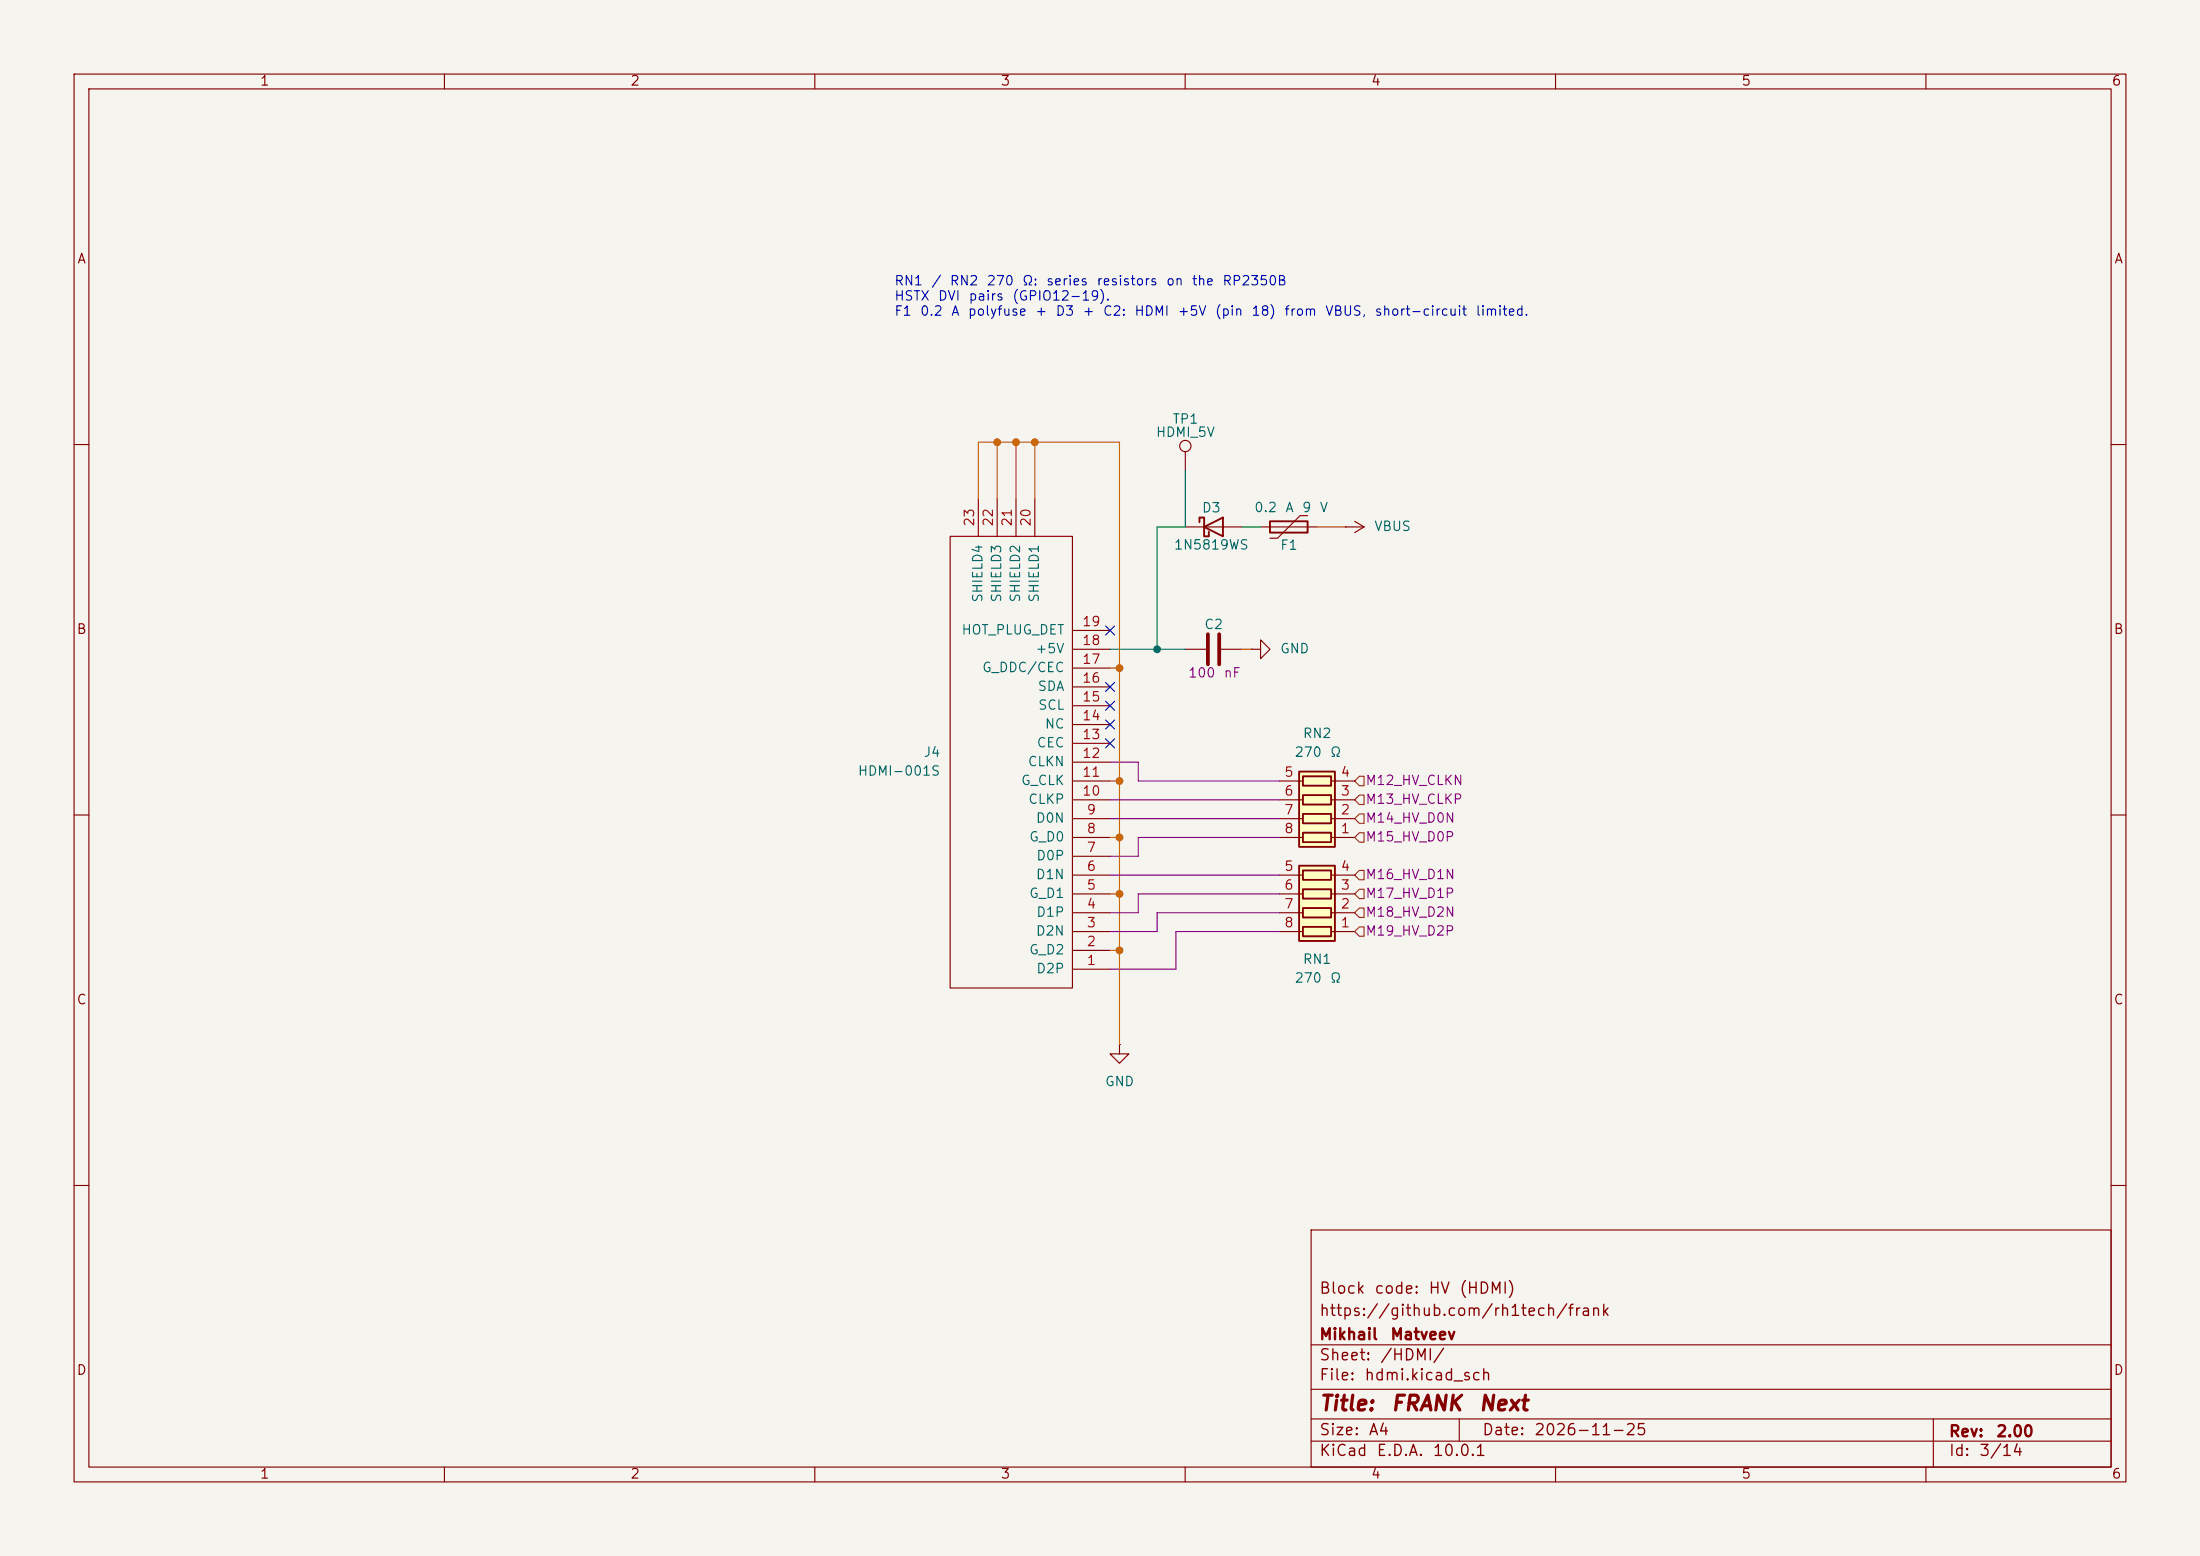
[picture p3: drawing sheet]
(kicad_sch
 (version 20260306)
 (generator "eeschema")
 (generator_version "10.0")
 (paper "A4")
 (title_block
  (title "${NAME}")
  (date "${DATE}")
  (rev "${VERSION}")
  (company "Mikhail Matveev")
  (comment 1 "https://github.com/rh1tech/frank")
  (comment 2 "Block code: HV (HDMI)"))
 (lib_symbols
  (symbol "FRANK:C"
   (pin_numbers (hide yes))
   (pin_names
    (offset 0.254)) (exclude_from_sim no) (in_bom yes) (on_board yes)
   (in_pos_files yes)
   (duplicate_pin_numbers_are_jumpers no)
   (property "Reference" "C" (at 0.635 2.54 0) (show_name no) (do_not_autoplace no) (effects (font (size 1.27 1.27)) (justify left)))
   (property "Value" "C" (at 0.635 -2.54 0) (show_name no) (do_not_autoplace no) (effects (font (size 1.27 1.27)) (justify left)))
   (property "Footprint" "" (at 0.9652 -3.81 0) (show_name no) (do_not_autoplace no) (hide yes) (effects (font (size 1.27 1.27))))
   (property "Datasheet" "" (at 0 0 0) (show_name no) (do_not_autoplace no) (hide yes) (effects (font (size 1.27 1.27))))
   (property "Description" "Unpolarized capacitor" (at 0 0 0) (show_name no) (do_not_autoplace no) (hide yes) (effects (font (size 1.27 1.27))))
   (symbol "C_0_1"
    (polyline (pts (xy -2.032 0.762) (xy 2.032 0.762)) (stroke (width 0.508) (type default)) (fill (type none)))
    (polyline (pts (xy -2.032 -0.762) (xy 2.032 -0.762)) (stroke (width 0.508) (type default)) (fill (type none))))
   (symbol "C_1_1"
    (pin passive line (at 0 3.81 270) (length 2.794) (name "" (effects (font (size 1.27 1.27)))) (number "1" (effects (font (size 1.27 1.27)))))
    (pin passive line (at 0 -3.81 90) (length 2.794) (name "" (effects (font (size 1.27 1.27)))) (number "2" (effects (font (size 1.27 1.27))))))
   (embedded_fonts no))
  (symbol "FRANK:D_Schottky"
   (pin_numbers (hide yes))
   (pin_names
    (offset 1.016) (hide yes)) (exclude_from_sim no) (in_bom yes) (on_board yes)
   (in_pos_files yes)
   (duplicate_pin_numbers_are_jumpers no)
   (property "Reference" "D" (at 0 2.54 0) (show_name no) (do_not_autoplace no) (effects (font (size 1.27 1.27))))
   (property "Value" "D_Schottky" (at 0 -2.54 0) (show_name no) (do_not_autoplace no) (effects (font (size 1.27 1.27))))
   (property "Footprint" "" (at 0 0 0) (show_name no) (do_not_autoplace no) (hide yes) (effects (font (size 1.27 1.27))))
   (property "Datasheet" "" (at 0 0 0) (show_name no) (do_not_autoplace no) (hide yes) (effects (font (size 1.27 1.27))))
   (property "Description" "Schottky diode" (at 0 0 0) (show_name no) (do_not_autoplace no) (hide yes) (effects (font (size 1.27 1.27))))
   (symbol "D_Schottky_0_1"
    (polyline (pts (xy -1.905 0.635) (xy -1.905 1.27) (xy -1.27 1.27) (xy -1.27 -1.27) (xy -0.635 -1.27) (xy -0.635 -0.635)) (stroke (width 0.254) (type default)) (fill (type none)))
    (polyline (pts (xy 1.27 1.27) (xy 1.27 -1.27) (xy -1.27 0) (xy 1.27 1.27)) (stroke (width 0.254) (type default)) (fill (type none)))
    (polyline (pts (xy 1.27 0) (xy -1.27 0)) (stroke (width 0) (type default)) (fill (type none))))
   (symbol "D_Schottky_1_1"
    (pin passive line (at -3.81 0 0) (length 2.54) (name "K" (effects (font (size 1.27 1.27)))) (number "1" (effects (font (size 1.27 1.27)))))
    (pin passive line (at 3.81 0 180) (length 2.54) (name "A" (effects (font (size 1.27 1.27)))) (number "2" (effects (font (size 1.27 1.27))))))
   (embedded_fonts no))
  (symbol "FRANK:GND"
   (power global)
   (pin_numbers (hide yes))
   (pin_names
    (offset 0) (hide yes)) (exclude_from_sim no) (in_bom yes) (on_board yes)
   (in_pos_files yes)
   (duplicate_pin_numbers_are_jumpers no)
   (property "Reference" "#PWR" (at 0 -6.35 0) (show_name no) (do_not_autoplace no) (hide yes) (effects (font (size 1.27 1.27))))
   (property "Value" "GND" (at 0 -3.81 0) (show_name no) (do_not_autoplace no) (effects (font (size 1.27 1.27))))
   (property "Footprint" "" (at 0 0 0) (show_name no) (do_not_autoplace no) (hide yes) (effects (font (size 1.27 1.27))))
   (property "Datasheet" "" (at 0 0 0) (show_name no) (do_not_autoplace no) (hide yes) (effects (font (size 1.27 1.27))))
   (property "Description" "Power symbol creates a global label with name \"GND\" , ground" (at 0 0 0) (show_name no) (do_not_autoplace no) (hide yes) (effects (font (size 1.27 1.27))))
   (symbol "GND_0_1"
    (polyline (pts (xy 0 0) (xy 0 -1.27) (xy 1.27 -1.27) (xy 0 -2.54) (xy -1.27 -1.27) (xy 0 -1.27)) (stroke (width 0) (type default)) (fill (type none))))
   (symbol "GND_1_1"
    (pin power_in line (at 0 0 270) (length 0) (name "" (effects (font (size 1.27 1.27)))) (number "1" (effects (font (size 1.27 1.27))))))
   (embedded_fonts no))
  (symbol "FRANK:HDMI"
   (pin_names
    (offset 1.016)) (exclude_from_sim no) (in_bom yes) (on_board yes)
   (in_pos_files yes)
   (duplicate_pin_numbers_are_jumpers no)
   (property "Reference" "HDMI1" (at 12.7 -16.5101 0) (show_name no) (do_not_autoplace no) (effects (font (size 1.27 1.27)) (justify left)))
   (property "Value" "HDMI" (at 12.7 -13.9701 0) (show_name no) (do_not_autoplace no) (effects (font (size 1.27 1.27)) (justify left)))
   (property "Footprint" "FRANK:HDMI_Female" (at 0 0 0) (show_name no) (do_not_autoplace no) (hide yes) (effects (font (size 1.27 1.27))))
   (property "Datasheet" "" (at 0 0 0) (show_name no) (do_not_autoplace no) (hide yes) (effects (font (size 1.27 1.27))))
   (property "Description" "" (at 0 0 0) (show_name no) (do_not_autoplace no) (hide yes) (effects (font (size 1.27 1.27))))
   (symbol "HDMI_0_1"
    (rectangle (start -5.08 15.24) (end 11.43 -45.72) (stroke (width 0) (type solid)) (fill (type none))))
   (symbol "HDMI_1_1"
    (pin input line (at -10.16 12.7 0) (length 5.08) (name "D2P" (effects (font (size 1.27 1.27)))) (number "1" (effects (font (size 1.27 1.27)))))
    (pin input line (at -10.16 10.16 0) (length 5.08) (name "G_D2" (effects (font (size 1.27 1.27)))) (number "2" (effects (font (size 1.27 1.27)))))
    (pin input line (at -10.16 7.62 0) (length 5.08) (name "D2N" (effects (font (size 1.27 1.27)))) (number "3" (effects (font (size 1.27 1.27)))))
    (pin input line (at -10.16 5.08 0) (length 5.08) (name "D1P" (effects (font (size 1.27 1.27)))) (number "4" (effects (font (size 1.27 1.27)))))
    (pin input line (at -10.16 2.54 0) (length 5.08) (name "G_D1" (effects (font (size 1.27 1.27)))) (number "5" (effects (font (size 1.27 1.27)))))
    (pin input line (at -10.16 0 0) (length 5.08) (name "D1N" (effects (font (size 1.27 1.27)))) (number "6" (effects (font (size 1.27 1.27)))))
    (pin input line (at -10.16 -2.54 0) (length 5.08) (name "D0P" (effects (font (size 1.27 1.27)))) (number "7" (effects (font (size 1.27 1.27)))))
    (pin input line (at -10.16 -5.08 0) (length 5.08) (name "G_D0" (effects (font (size 1.27 1.27)))) (number "8" (effects (font (size 1.27 1.27)))))
    (pin input line (at -10.16 -7.62 0) (length 5.08) (name "D0N" (effects (font (size 1.27 1.27)))) (number "9" (effects (font (size 1.27 1.27)))))
    (pin input line (at -10.16 -10.16 0) (length 5.08) (name "CLKP" (effects (font (size 1.27 1.27)))) (number "10" (effects (font (size 1.27 1.27)))))
    (pin input line (at -10.16 -12.7 0) (length 5.08) (name "G_CLK" (effects (font (size 1.27 1.27)))) (number "11" (effects (font (size 1.27 1.27)))))
    (pin input line (at -10.16 -15.24 0) (length 5.08) (name "CLKN" (effects (font (size 1.27 1.27)))) (number "12" (effects (font (size 1.27 1.27)))))
    (pin input line (at -10.16 -17.78 0) (length 5.08) (name "CEC" (effects (font (size 1.27 1.27)))) (number "13" (effects (font (size 1.27 1.27)))))
    (pin input line (at -10.16 -20.32 0) (length 5.08) (name "NC" (effects (font (size 1.27 1.27)))) (number "14" (effects (font (size 1.27 1.27)))))
    (pin input line (at -10.16 -22.86 0) (length 5.08) (name "SCL" (effects (font (size 1.27 1.27)))) (number "15" (effects (font (size 1.27 1.27)))))
    (pin input line (at -10.16 -25.4 0) (length 5.08) (name "SDA" (effects (font (size 1.27 1.27)))) (number "16" (effects (font (size 1.27 1.27)))))
    (pin input line (at -10.16 -27.94 0) (length 5.08) (name "G_DDC/CEC" (effects (font (size 1.27 1.27)))) (number "17" (effects (font (size 1.27 1.27)))))
    (pin input line (at -10.16 -30.48 0) (length 5.08) (name "+5V" (effects (font (size 1.27 1.27)))) (number "18" (effects (font (size 1.27 1.27)))))
    (pin input line (at -10.16 -33.02 0) (length 5.08) (name "HOT_PLUG_DET" (effects (font (size 1.27 1.27)))) (number "19" (effects (font (size 1.27 1.27)))))
    (pin input line (at 0 -50.8 90) (length 5.08) (name "SHIELD1" (effects (font (size 1.27 1.27)))) (number "20" (effects (font (size 1.27 1.27)))))
    (pin input line (at 2.54 -50.8 90) (length 5.08) (name "SHIELD2" (effects (font (size 1.27 1.27)))) (number "21" (effects (font (size 1.27 1.27)))))
    (pin input line (at 5.08 -50.8 90) (length 5.08) (name "SHIELD3" (effects (font (size 1.27 1.27)))) (number "22" (effects (font (size 1.27 1.27)))))
    (pin input line (at 7.62 -50.8 90) (length 5.08) (name "SHIELD4" (effects (font (size 1.27 1.27)))) (number "23" (effects (font (size 1.27 1.27))))))
   (embedded_fonts no))
  (symbol "FRANK:Polyfuse"
   (pin_numbers (hide yes))
   (pin_names
    (offset 0)) (exclude_from_sim no) (in_bom yes) (on_board yes)
   (in_pos_files yes)
   (duplicate_pin_numbers_are_jumpers no)
   (property "Reference" "F" (at -2.54 0 90) (show_name no) (do_not_autoplace no) (effects (font (size 1.27 1.27))))
   (property "Value" "Polyfuse" (at 2.54 0 90) (show_name no) (do_not_autoplace no) (effects (font (size 1.27 1.27))))
   (property "Footprint" "FRANK:C_1206_3216Metric" (at 1.27 -5.08 0) (show_name no) (do_not_autoplace no) (hide yes) (effects (font (size 1.27 1.27)) (justify left)))
   (property "Datasheet" "" (at 0 0 0) (show_name no) (do_not_autoplace no) (hide yes) (effects (font (size 1.27 1.27))))
   (property "Description" "Resettable fuse, polymeric positive temperature coefficient" (at 0 0 0) (show_name no) (do_not_autoplace no) (hide yes) (effects (font (size 1.27 1.27))))
   (symbol "Polyfuse_0_1"
    (polyline (pts (xy -1.524 2.54) (xy -1.524 1.524) (xy 1.524 -1.524) (xy 1.524 -2.54)) (stroke (width 0) (type default)) (fill (type none)))
    (rectangle (start -0.762 2.54) (end 0.762 -2.54) (stroke (width 0.254) (type default)) (fill (type none)))
    (polyline (pts (xy 0 2.54) (xy 0 -2.54)) (stroke (width 0) (type default)) (fill (type none))))
   (symbol "Polyfuse_1_1"
    (pin passive line (at 0 3.81 270) (length 1.27) (name "" (effects (font (size 1.27 1.27)))) (number "1" (effects (font (size 1.27 1.27)))))
    (pin passive line (at 0 -3.81 90) (length 1.27) (name "" (effects (font (size 1.27 1.27)))) (number "2" (effects (font (size 1.27 1.27))))))
   (embedded_fonts no))
  (symbol "FRANK:R_Pack04"
   (pin_names
    (offset 0) (hide yes)) (exclude_from_sim no) (in_bom yes) (on_board yes)
   (in_pos_files yes)
   (duplicate_pin_numbers_are_jumpers no)
   (property "Reference" "RN" (at -7.62 0 90) (show_name no) (do_not_autoplace no) (effects (font (size 1.27 1.27))))
   (property "Value" "R_Pack04" (at 5.08 0 90) (show_name no) (do_not_autoplace no) (effects (font (size 1.27 1.27))))
   (property "Footprint" "" (at 6.985 0 90) (show_name no) (do_not_autoplace no) (hide yes) (effects (font (size 1.27 1.27))))
   (property "Datasheet" "" (at 0 0 0) (show_name no) (do_not_autoplace no) (hide yes) (effects (font (size 1.27 1.27))))
   (property "Description" "4 resistor network, parallel topology" (at 0 0 0) (show_name no) (do_not_autoplace no) (hide yes) (effects (font (size 1.27 1.27))))
   (symbol "R_Pack04_0_1"
    (rectangle (start -6.35 -2.413) (end 3.81 2.413) (stroke (width 0.254) (type default)) (fill (type background)))
    (rectangle (start -5.715 1.905) (end -4.445 -1.905) (stroke (width 0.254) (type default)) (fill (type none)))
    (polyline (pts (xy -5.08 1.905) (xy -5.08 2.54)) (stroke (width 0) (type default)) (fill (type none)))
    (polyline (pts (xy -5.08 -2.54) (xy -5.08 -1.905)) (stroke (width 0) (type default)) (fill (type none)))
    (rectangle (start -3.175 1.905) (end -1.905 -1.905) (stroke (width 0.254) (type default)) (fill (type none)))
    (polyline (pts (xy -2.54 1.905) (xy -2.54 2.54)) (stroke (width 0) (type default)) (fill (type none)))
    (polyline (pts (xy -2.54 -2.54) (xy -2.54 -1.905)) (stroke (width 0) (type default)) (fill (type none)))
    (rectangle (start -0.635 1.905) (end 0.635 -1.905) (stroke (width 0.254) (type default)) (fill (type none)))
    (polyline (pts (xy 0 1.905) (xy 0 2.54)) (stroke (width 0) (type default)) (fill (type none)))
    (polyline (pts (xy 0 -2.54) (xy 0 -1.905)) (stroke (width 0) (type default)) (fill (type none)))
    (rectangle (start 1.905 1.905) (end 3.175 -1.905) (stroke (width 0.254) (type default)) (fill (type none)))
    (polyline (pts (xy 2.54 1.905) (xy 2.54 2.54)) (stroke (width 0) (type default)) (fill (type none)))
    (polyline (pts (xy 2.54 -2.54) (xy 2.54 -1.905)) (stroke (width 0) (type default)) (fill (type none))))
   (symbol "R_Pack04_1_1"
    (pin passive line (at -5.08 -5.08 90) (length 2.54) (name "R1.1" (effects (font (size 1.27 1.27)))) (number "1" (effects (font (size 1.27 1.27)))))
    (pin passive line (at -2.54 -5.08 90) (length 2.54) (name "R2.1" (effects (font (size 1.27 1.27)))) (number "2" (effects (font (size 1.27 1.27)))))
    (pin passive line (at 0 -5.08 90) (length 2.54) (name "R3.1" (effects (font (size 1.27 1.27)))) (number "3" (effects (font (size 1.27 1.27)))))
    (pin passive line (at 2.54 -5.08 90) (length 2.54) (name "R4.1" (effects (font (size 1.27 1.27)))) (number "4" (effects (font (size 1.27 1.27)))))
    (pin passive line (at 2.54 5.08 270) (length 2.54) (name "R4.2" (effects (font (size 1.27 1.27)))) (number "5" (effects (font (size 1.27 1.27)))))
    (pin passive line (at 0 5.08 270) (length 2.54) (name "R3.2" (effects (font (size 1.27 1.27)))) (number "6" (effects (font (size 1.27 1.27)))))
    (pin passive line (at -2.54 5.08 270) (length 2.54) (name "R2.2" (effects (font (size 1.27 1.27)))) (number "7" (effects (font (size 1.27 1.27)))))
    (pin passive line (at -5.08 5.08 270) (length 2.54) (name "R1.2" (effects (font (size 1.27 1.27)))) (number "8" (effects (font (size 1.27 1.27))))))
   (embedded_fonts no))
  (symbol "FRANK:R_Pack04_1"
   (pin_names
    (offset 0) (hide yes)) (exclude_from_sim no) (in_bom yes) (on_board yes)
   (in_pos_files yes)
   (duplicate_pin_numbers_are_jumpers no)
   (property "Reference" "RN" (at -7.62 0 90) (show_name no) (do_not_autoplace no) (effects (font (size 1.27 1.27))))
   (property "Value" "R_Pack04" (at 5.08 0 90) (show_name no) (do_not_autoplace no) (effects (font (size 1.27 1.27))))
   (property "Footprint" "" (at 6.985 0 90) (show_name no) (do_not_autoplace no) (hide yes) (effects (font (size 1.27 1.27))))
   (property "Datasheet" "" (at 0 0 0) (show_name no) (do_not_autoplace no) (hide yes) (effects (font (size 1.27 1.27))))
   (property "Description" "4 resistor network, parallel topology" (at 0 0 0) (show_name no) (do_not_autoplace no) (hide yes) (effects (font (size 1.27 1.27))))
   (symbol "R_Pack04_1_0_1"
    (rectangle (start -6.35 -2.413) (end 3.81 2.413) (stroke (width 0.254) (type default)) (fill (type background)))
    (rectangle (start -5.715 1.905) (end -4.445 -1.905) (stroke (width 0.254) (type default)) (fill (type none)))
    (polyline (pts (xy -5.08 1.905) (xy -5.08 2.54)) (stroke (width 0) (type default)) (fill (type none)))
    (polyline (pts (xy -5.08 -2.54) (xy -5.08 -1.905)) (stroke (width 0) (type default)) (fill (type none)))
    (rectangle (start -3.175 1.905) (end -1.905 -1.905) (stroke (width 0.254) (type default)) (fill (type none)))
    (polyline (pts (xy -2.54 1.905) (xy -2.54 2.54)) (stroke (width 0) (type default)) (fill (type none)))
    (polyline (pts (xy -2.54 -2.54) (xy -2.54 -1.905)) (stroke (width 0) (type default)) (fill (type none)))
    (rectangle (start -0.635 1.905) (end 0.635 -1.905) (stroke (width 0.254) (type default)) (fill (type none)))
    (polyline (pts (xy 0 1.905) (xy 0 2.54)) (stroke (width 0) (type default)) (fill (type none)))
    (polyline (pts (xy 0 -2.54) (xy 0 -1.905)) (stroke (width 0) (type default)) (fill (type none)))
    (rectangle (start 1.905 1.905) (end 3.175 -1.905) (stroke (width 0.254) (type default)) (fill (type none)))
    (polyline (pts (xy 2.54 1.905) (xy 2.54 2.54)) (stroke (width 0) (type default)) (fill (type none)))
    (polyline (pts (xy 2.54 -2.54) (xy 2.54 -1.905)) (stroke (width 0) (type default)) (fill (type none))))
   (symbol "R_Pack04_1_1_1"
    (pin passive line (at -5.08 -5.08 90) (length 2.54) (name "R1.1" (effects (font (size 1.27 1.27)))) (number "1" (effects (font (size 1.27 1.27)))))
    (pin passive line (at -2.54 -5.08 90) (length 2.54) (name "R2.1" (effects (font (size 1.27 1.27)))) (number "2" (effects (font (size 1.27 1.27)))))
    (pin passive line (at 0 -5.08 90) (length 2.54) (name "R3.1" (effects (font (size 1.27 1.27)))) (number "3" (effects (font (size 1.27 1.27)))))
    (pin passive line (at 2.54 -5.08 90) (length 2.54) (name "R4.1" (effects (font (size 1.27 1.27)))) (number "4" (effects (font (size 1.27 1.27)))))
    (pin passive line (at 2.54 5.08 270) (length 2.54) (name "R4.2" (effects (font (size 1.27 1.27)))) (number "5" (effects (font (size 1.27 1.27)))))
    (pin passive line (at 0 5.08 270) (length 2.54) (name "R3.2" (effects (font (size 1.27 1.27)))) (number "6" (effects (font (size 1.27 1.27)))))
    (pin passive line (at -2.54 5.08 270) (length 2.54) (name "R2.2" (effects (font (size 1.27 1.27)))) (number "7" (effects (font (size 1.27 1.27)))))
    (pin passive line (at -5.08 5.08 270) (length 2.54) (name "R1.2" (effects (font (size 1.27 1.27)))) (number "8" (effects (font (size 1.27 1.27))))))
   (embedded_fonts no))
  (symbol "FRANK:TestPoint"
   (pin_numbers (hide yes))
   (pin_names
    (offset 0.762) (hide yes)) (exclude_from_sim no) (in_bom yes) (on_board yes)
   (in_pos_files yes)
   (duplicate_pin_numbers_are_jumpers no)
   (property "Reference" "TP" (at 0 6.858 0) (show_name no) (do_not_autoplace no) (effects (font (size 1.27 1.27))))
   (property "Value" "TestPoint" (at 0 5.08 0) (show_name no) (do_not_autoplace no) (effects (font (size 1.27 1.27))))
   (property "Footprint" "" (at 5.08 0 0) (show_name no) (do_not_autoplace no) (hide yes) (effects (font (size 1.27 1.27))))
   (property "Datasheet" "" (at 5.08 0 0) (show_name no) (do_not_autoplace no) (hide yes) (effects (font (size 1.27 1.27))))
   (property "Description" "test point" (at 0 0 0) (show_name no) (do_not_autoplace no) (hide yes) (effects (font (size 1.27 1.27))))
   (symbol "TestPoint_0_1"
    (circle (center 0 3.302) (radius 0.762) (stroke (width 0) (type default)) (fill (type none))))
   (symbol "TestPoint_1_1"
    (pin passive line (at 0 0 90) (length 2.54) (name "1" (effects (font (size 1.27 1.27)))) (number "1" (effects (font (size 1.27 1.27))))))
   (embedded_fonts no))
  (symbol "FRANK:VBUS"
   (power global)
   (pin_numbers (hide yes))
   (pin_names
    (offset 0) (hide yes)) (exclude_from_sim no) (in_bom yes) (on_board yes)
   (in_pos_files yes)
   (duplicate_pin_numbers_are_jumpers no)
   (property "Reference" "#PWR" (at 0 -3.81 0) (show_name no) (do_not_autoplace no) (hide yes) (effects (font (size 1.27 1.27))))
   (property "Value" "VBUS" (at 0 3.556 0) (show_name no) (do_not_autoplace no) (effects (font (size 1.27 1.27))))
   (property "Footprint" "" (at 0 0 0) (show_name no) (do_not_autoplace no) (hide yes) (effects (font (size 1.27 1.27))))
   (property "Datasheet" "" (at 0 0 0) (show_name no) (do_not_autoplace no) (hide yes) (effects (font (size 1.27 1.27))))
   (property "Description" "Power symbol creates a global label with name \"VBUS\"" (at 0 0 0) (show_name no) (do_not_autoplace no) (hide yes) (effects (font (size 1.27 1.27))))
   (symbol "VBUS_0_1"
    (polyline (pts (xy -0.762 1.27) (xy 0 2.54)) (stroke (width 0) (type default)) (fill (type none)))
    (polyline (pts (xy 0 2.54) (xy 0.762 1.27)) (stroke (width 0) (type default)) (fill (type none)))
    (polyline (pts (xy 0 0) (xy 0 2.54)) (stroke (width 0) (type default)) (fill (type none))))
   (symbol "VBUS_1_1"
    (pin power_in line (at 0 0 90) (length 0) (name "" (effects (font (size 1.27 1.27)))) (number "1" (effects (font (size 1.27 1.27))))))
   (embedded_fonts no)))
 (text "RN1 / RN2 270 Ω: series resistors on the RP2350B\nHSTX DVI pairs (GPIO12-19).\nF1 0.2 A polyfuse + D3 + C2: HDMI +5V (pin 18) from VBUS, short-circuit limited."
  (exclude_from_sim no)
  (at 120.65 43.18 0)
  (effects (font (size 1.27 1.27)) (justify left bottom)))
 (junction
  (at 151.13 120.65)
  (diameter 0)
  (color 0 0 0 0))
 (junction
  (at 134.62 59.69)
  (diameter 0)
  (color 0 0 0 0))
 (junction
  (at 151.13 90.17)
  (diameter 0)
  (color 0 0 0 0))
 (junction
  (at 151.13 105.41)
  (diameter 0)
  (color 0 0 0 0))
 (junction
  (at 151.13 128.27)
  (diameter 0)
  (color 0 0 0 0))
 (junction
  (at 139.7 59.69)
  (diameter 0)
  (color 0 0 0 0))
 (junction
  (at 156.21 87.63)
  (diameter 0)
  (color 0 0 0 0))
 (junction
  (at 151.13 113.03)
  (diameter 0)
  (color 0 0 0 0))
 (junction
  (at 137.16 59.69)
  (diameter 0)
  (color 0 0 0 0))
 (no_connect
  (at 149.86 100.33))
 (no_connect
  (at 149.86 95.25))
 (no_connect
  (at 149.86 97.79))
 (no_connect
  (at 149.86 85.09))
 (no_connect
  (at 149.86 92.71))
 (wire
  (pts (xy 153.67 102.87) (xy 153.67 105.41))
  (stroke (width 0) (type default)))
 (wire
  (pts (xy 177.8 71.12) (xy 181.61 71.12))
  (stroke (width 0) (type default)))
 (wire
  (pts (xy 149.86 105.41) (xy 151.13 105.41))
  (stroke (width 0) (type default)))
 (wire
  (pts (xy 151.13 120.65) (xy 151.13 128.27))
  (stroke (width 0) (type default)))
 (wire
  (pts (xy 149.86 115.57) (xy 153.67 115.57))
  (stroke (width 0) (type default)))
 (wire
  (pts (xy 156.21 71.12) (xy 156.21 87.63))
  (stroke (width 0) (type default)))
 (wire
  (pts (xy 153.67 113.03) (xy 172.72 113.03))
  (stroke (width 0) (type default)))
 (wire
  (pts (xy 149.86 130.81) (xy 158.75 130.81))
  (stroke (width 0) (type default)))
 (wire
  (pts (xy 149.86 113.03) (xy 151.13 113.03))
  (stroke (width 0) (type default)))
 (wire
  (pts (xy 151.13 59.69) (xy 139.7 59.69))
  (stroke (width 0) (type default)))
 (wire
  (pts (xy 137.16 59.69) (xy 137.16 67.31))
  (stroke (width 0) (type default)))
 (wire
  (pts (xy 139.7 59.69) (xy 137.16 59.69))
  (stroke (width 0) (type default)))
 (wire
  (pts (xy 160.02 71.12) (xy 160.02 63.5))
  (stroke (width 0) (type default)))
 (wire
  (pts (xy 151.13 113.03) (xy 151.13 120.65))
  (stroke (width 0) (type default)))
 (wire
  (pts (xy 151.13 105.41) (xy 151.13 113.03))
  (stroke (width 0) (type default)))
 (wire
  (pts (xy 158.75 125.73) (xy 172.72 125.73))
  (stroke (width 0) (type default)))
 (wire
  (pts (xy 153.67 123.19) (xy 153.67 120.65))
  (stroke (width 0) (type default)))
 (wire
  (pts (xy 134.62 59.69) (xy 134.62 67.31))
  (stroke (width 0) (type default)))
 (wire
  (pts (xy 149.86 102.87) (xy 153.67 102.87))
  (stroke (width 0) (type default)))
 (wire
  (pts (xy 153.67 120.65) (xy 172.72 120.65))
  (stroke (width 0) (type default)))
 (wire
  (pts (xy 156.21 123.19) (xy 172.72 123.19))
  (stroke (width 0) (type default)))
 (wire
  (pts (xy 149.86 87.63) (xy 156.21 87.63))
  (stroke (width 0) (type default)))
 (wire
  (pts (xy 153.67 115.57) (xy 153.67 113.03))
  (stroke (width 0) (type default)))
 (wire
  (pts (xy 149.86 123.19) (xy 153.67 123.19))
  (stroke (width 0) (type default)))
 (wire
  (pts (xy 149.86 128.27) (xy 151.13 128.27))
  (stroke (width 0) (type default)))
 (wire
  (pts (xy 151.13 128.27) (xy 151.13 140.97))
  (stroke (width 0) (type default)))
 (wire
  (pts (xy 151.13 105.41) (xy 151.13 90.17))
  (stroke (width 0) (type default)))
 (wire
  (pts (xy 134.62 59.69) (xy 132.08 59.69))
  (stroke (width 0) (type default)))
 (wire
  (pts (xy 149.86 120.65) (xy 151.13 120.65))
  (stroke (width 0) (type default)))
 (wire
  (pts (xy 149.86 90.17) (xy 151.13 90.17))
  (stroke (width 0) (type default)))
 (wire
  (pts (xy 158.75 130.81) (xy 158.75 125.73))
  (stroke (width 0) (type default)))
 (wire
  (pts (xy 167.64 71.12) (xy 170.18 71.12))
  (stroke (width 0) (type default)))
 (wire
  (pts (xy 149.86 107.95) (xy 172.72 107.95))
  (stroke (width 0) (type default)))
 (wire
  (pts (xy 151.13 90.17) (xy 151.13 59.69))
  (stroke (width 0) (type default)))
 (wire
  (pts (xy 149.86 125.73) (xy 156.21 125.73))
  (stroke (width 0) (type default)))
 (wire
  (pts (xy 137.16 59.69) (xy 134.62 59.69))
  (stroke (width 0) (type default)))
 (wire
  (pts (xy 149.86 118.11) (xy 172.72 118.11))
  (stroke (width 0) (type default)))
 (wire
  (pts (xy 168.91 87.63) (xy 167.64 87.63))
  (stroke (width 0) (type default)))
 (wire
  (pts (xy 156.21 71.12) (xy 160.02 71.12))
  (stroke (width 0) (type default)))
 (wire
  (pts (xy 132.08 59.69) (xy 132.08 67.31))
  (stroke (width 0) (type default)))
 (wire
  (pts (xy 139.7 59.69) (xy 139.7 67.31))
  (stroke (width 0) (type default)))
 (wire
  (pts (xy 153.67 105.41) (xy 172.72 105.41))
  (stroke (width 0) (type default)))
 (wire
  (pts (xy 156.21 87.63) (xy 160.02 87.63))
  (stroke (width 0) (type default)))
 (wire
  (pts (xy 156.21 125.73) (xy 156.21 123.19))
  (stroke (width 0) (type default)))
 (wire
  (pts (xy 149.86 110.49) (xy 172.72 110.49))
  (stroke (width 0) (type default)))
 (hierarchical_label "M16_HV_D1N"
  (shape input)
  (at 182.88 118.11 0)
  (effects (font (size 1.27 1.27)) (justify left)))
 (hierarchical_label "M15_HV_D0P"
  (shape input)
  (at 182.88 113.03 0)
  (effects (font (size 1.27 1.27)) (justify left)))
 (hierarchical_label "M19_HV_D2P"
  (shape input)
  (at 182.88 125.73 0)
  (effects (font (size 1.27 1.27)) (justify left)))
 (hierarchical_label "M13_HV_CLKP"
  (shape input)
  (at 182.88 107.95 0)
  (effects (font (size 1.27 1.27)) (justify left)))
 (hierarchical_label "M17_HV_D1P"
  (shape input)
  (at 182.88 120.65 0)
  (effects (font (size 1.27 1.27)) (justify left)))
 (hierarchical_label "M14_HV_D0N"
  (shape input)
  (at 182.88 110.49 0)
  (effects (font (size 1.27 1.27)) (justify left)))
 (hierarchical_label "M12_HV_CLKN"
  (shape input)
  (at 182.88 105.41 0)
  (effects (font (size 1.27 1.27)) (justify left)))
 (hierarchical_label "M18_HV_D2N"
  (shape input)
  (at 182.88 123.19 0)
  (effects (font (size 1.27 1.27)) (justify left)))
 (symbol
  (lib_id "FRANK:VBUS")
  (at 181.61 71.12 270)
  (unit 1)
  (body_style 1)
  (exclude_from_sim no)
  (in_bom yes)
  (on_board yes)
  (in_pos_files yes)
  (dnp no)
  (fields_autoplaced yes)
  (property "Reference" "#PWR035" (at 177.8 71.12 0) (hide yes) (show_name no) (do_not_autoplace no) (effects (font (size 1.27 1.27))))
  (property "Value" "VBUS" (at 185.42 71.1199 90) (show_name no) (do_not_autoplace no) (effects (font (size 1.27 1.27)) (justify left)))
  (property "Footprint" "" (at 181.61 71.12 0) (hide yes) (show_name no) (do_not_autoplace no) (effects (font (size 1.27 1.27))))
  (property "Datasheet" "" (at 181.61 71.12 0) (hide yes) (show_name no) (do_not_autoplace no) (effects (font (size 1.27 1.27))))
  (property "Description" "Power symbol creates a global label with name \"VBUS\"" (at 181.61 71.12 0) (hide yes) (show_name no) (do_not_autoplace no) (effects (font (size 1.27 1.27))))
  (pin "1"))
 (symbol
  (lib_id "FRANK:C")
  (at 163.83 87.63 90)
  (unit 1)
  (body_style 1)
  (exclude_from_sim no)
  (in_bom yes)
  (on_board yes)
  (in_pos_files yes)
  (dnp no)
  (property "Reference" "C2" (at 163.8300 84.3630 90) (show_name no) (do_not_autoplace no) (effects (font (size 1.27 1.27))))
  (property "Value" "100 nF 50 V" (at 163.8300 90.8970 90) (hide yes) (show_name no) (do_not_autoplace no) (effects (font (size 1.27 1.27))))
  (property "Capacitance" "100 nF" (at 163.8300 90.8970 90) (show_name no) (do_not_autoplace no) (effects (font (size 1.27 1.27))))
  (property "Footprint" "FRANK:C_0603_1608Metric" (at 167.64 86.6648 0) (hide yes) (show_name no) (do_not_autoplace no) (effects (font (size 1.27 1.27))))
  (property "Datasheet" "https://jlcpcb.com/api/file/downloadByFileSystemAccessId/8667086713681608704" (at 163.83 87.63 0) (hide yes) (show_name no) (do_not_autoplace no) (effects (font (size 1.27 1.27))))
  (property "Description" "Unpolarized capacitor" (at 163.83 87.63 0) (hide yes) (show_name no) (do_not_autoplace no) (effects (font (size 1.27 1.27))))
  (property "AliExpress" "https://www.aliexpress.com/item/33008008276.html" (at 163.83 87.63 0) (hide yes) (show_name no) (do_not_autoplace no) (effects (font (size 1.27 1.27))))
  (property "LCSC" "C14663" (at 163.83 87.63 0) (hide yes) (show_name no) (do_not_autoplace no) (effects (font (size 1.27 1.27))))
  (pin "1")
  (pin "2"))
 (symbol
  (lib_id "FRANK:R_Pack04_1")
  (at 177.8 107.95 90)
  (unit 1)
  (body_style 1)
  (exclude_from_sim no)
  (in_bom yes)
  (on_board yes)
  (in_pos_files yes)
  (dnp no)
  (fields_autoplaced yes)
  (property "Reference" "RN2" (at 177.8 99.06 90) (show_name no) (do_not_autoplace no) (effects (font (size 1.27 1.27))))
  (property "Value" "270 Ω" (at 177.8 101.6 90) (show_name no) (do_not_autoplace no) (effects (font (size 1.27 1.27))))
  (property "Footprint" "FRANK:R_Array_4x0603" (at 177.8 100.965 90) (hide yes) (show_name no) (do_not_autoplace no) (effects (font (size 1.27 1.27))))
  (property "Datasheet" "https://jlcpcb.com/api/file/downloadByFileSystemAccessId/8589824639057752064" (at 177.8 107.95 0) (hide yes) (show_name no) (do_not_autoplace no) (effects (font (size 1.27 1.27))))
  (property "Description" "4 resistor network, parallel topology" (at 177.8 107.95 0) (hide yes) (show_name no) (do_not_autoplace no) (effects (font (size 1.27 1.27))))
  (property "LCSC" "C1731063" (at 0 0 0) (hide yes) (show_name no) (do_not_autoplace no) (effects (font (size 1.27 1.27))))
  (property "AliExpress" "https://www.aliexpress.com/item/1005006142858330.html" (at 177.8 107.95 90) (hide yes) (show_name no) (do_not_autoplace no) (effects (font (size 1.27 1.27))))
  (pin "8")
  (pin "4")
  (pin "5")
  (pin "1")
  (pin "7")
  (pin "2")
  (pin "3")
  (pin "6"))
 (symbol
  (lib_id "FRANK:GND")
  (at 151.13 140.97 0)
  (unit 1)
  (body_style 1)
  (exclude_from_sim no)
  (in_bom yes)
  (on_board yes)
  (in_pos_files yes)
  (dnp no)
  (fields_autoplaced yes)
  (property "Reference" "#PWR033" (at 151.13 147.32 0) (hide yes) (show_name no) (do_not_autoplace no) (effects (font (size 1.27 1.27))))
  (property "Value" "GND" (at 151.13 146.05 0) (show_name no) (do_not_autoplace no) (effects (font (size 1.27 1.27))))
  (property "Footprint" "" (at 151.13 140.97 0) (hide yes) (show_name no) (do_not_autoplace no) (effects (font (size 1.27 1.27))))
  (property "Datasheet" "" (at 151.13 140.97 0) (hide yes) (show_name no) (do_not_autoplace no) (effects (font (size 1.27 1.27))))
  (property "Description" "Power symbol creates a global label with name \"GND\" , ground" (at 151.13 140.97 0) (hide yes) (show_name no) (do_not_autoplace no) (effects (font (size 1.27 1.27))))
  (pin "1"))
 (symbol
  (lib_id "FRANK:GND")
  (at 168.91 87.63 90)
  (unit 1)
  (body_style 1)
  (exclude_from_sim no)
  (in_bom yes)
  (on_board yes)
  (in_pos_files yes)
  (dnp no)
  (fields_autoplaced yes)
  (property "Reference" "#PWR034" (at 175.26 87.63 0) (hide yes) (show_name no) (do_not_autoplace no) (effects (font (size 1.27 1.27))))
  (property "Value" "GND" (at 172.72 87.6299 90) (show_name no) (do_not_autoplace no) (effects (font (size 1.27 1.27)) (justify right)))
  (property "Footprint" "" (at 168.91 87.63 0) (hide yes) (show_name no) (do_not_autoplace no) (effects (font (size 1.27 1.27))))
  (property "Datasheet" "" (at 168.91 87.63 0) (hide yes) (show_name no) (do_not_autoplace no) (effects (font (size 1.27 1.27))))
  (property "Description" "Power symbol creates a global label with name \"GND\" , ground" (at 168.91 87.63 0) (hide yes) (show_name no) (do_not_autoplace no) (effects (font (size 1.27 1.27))))
  (pin "1"))
 (symbol
  (lib_id "FRANK:D_Schottky")
  (at 163.83 71.12 0)
  (unit 1)
  (body_style 1)
  (exclude_from_sim no)
  (in_bom yes)
  (on_board yes)
  (in_pos_files yes)
  (dnp no)
  (property "Reference" "D3" (at 163.5125 68.6150 0) (show_name no) (do_not_autoplace no) (effects (font (size 1.27 1.27))))
  (property "Value" "1N5819WS" (at 163.5125 73.6250 0) (show_name no) (do_not_autoplace no) (effects (font (size 1.27 1.27))))
  (property "Footprint" "FRANK:D_SOD-323" (at 163.83 71.12 0) (hide yes) (show_name no) (do_not_autoplace no) (effects (font (size 1.27 1.27))))
  (property "Datasheet" "https://jlcpcb.com/api/file/downloadByFileSystemAccessId/8550723919347523584" (at 163.83 71.12 0) (hide yes) (show_name no) (do_not_autoplace no) (effects (font (size 1.27 1.27))))
  (property "Description" "Schottky diode" (at 163.83 71.12 0) (hide yes) (show_name no) (do_not_autoplace no) (effects (font (size 1.27 1.27))))
  (property "AliExpress" "https://www.aliexpress.com/item/1005009666010087.html" (at 163.83 71.12 0) (hide yes) (show_name no) (do_not_autoplace no) (effects (font (size 1.27 1.27))))
  (property "LCSC" "C191023" (at 163.83 71.12 0) (hide yes) (show_name no) (do_not_autoplace no) (effects (font (size 1.27 1.27))))
  (pin "1")
  (pin "2"))
 (symbol
  (lib_id "FRANK:HDMI")
  (at 139.7 118.11 180)
  (unit 1)
  (body_style 1)
  (exclude_from_sim no)
  (in_bom yes)
  (on_board yes)
  (in_pos_files yes)
  (dnp no)
  (fields_autoplaced yes)
  (property "Reference" "J4" (at 127 101.5999 0) (show_name no) (do_not_autoplace no) (effects (font (size 1.27 1.27)) (justify left)))
  (property "Value" "HDMI-001S" (at 127 104.1399 0) (show_name no) (do_not_autoplace no) (effects (font (size 1.27 1.27)) (justify left)))
  (property "Footprint" "FRANK:HDMI_Female" (at 139.7 118.11 0) (hide yes) (show_name no) (do_not_autoplace no) (effects (font (size 1.27 1.27))))
  (property "Datasheet" "https://jlcpcb.com/api/file/downloadByFileSystemAccessId/8588906818563555328" (at 139.7 118.11 0) (hide yes) (show_name no) (do_not_autoplace no) (effects (font (size 1.27 1.27))))
  (property "Description" "XUNPU HDMI-001S, HDMI Type A female, right angle, 19P SMD + 4 THT shell legs" (at 139.7 118.11 0) (hide yes) (show_name no) (do_not_autoplace no) (effects (font (size 1.27 1.27))))
  (property "AliExpress" "https://www.aliexpress.com/item/1005005248842433.html" (at 139.7 118.11 0) (hide yes) (show_name no) (do_not_autoplace no) (effects (font (size 1.27 1.27))))
  (property "LCSC" "C720616" (at 139.7 118.11 0) (hide yes) (show_name no) (do_not_autoplace no) (effects (font (size 1.27 1.27))))
  (pin "1")
  (pin "10")
  (pin "11")
  (pin "12")
  (pin "13")
  (pin "14")
  (pin "15")
  (pin "16")
  (pin "17")
  (pin "18")
  (pin "19")
  (pin "2")
  (pin "20")
  (pin "21")
  (pin "22")
  (pin "23")
  (pin "3")
  (pin "4")
  (pin "5")
  (pin "6")
  (pin "7")
  (pin "8")
  (pin "9"))
 (symbol
  (lib_id "FRANK:TestPoint")
  (at 160.02 63.5 0)
  (unit 1)
  (body_style 1)
  (exclude_from_sim no)
  (in_bom yes)
  (on_board yes)
  (in_pos_files yes)
  (dnp no)
  (property "Reference" "TP1" (at 160.02 56.642 0) (show_name no) (do_not_autoplace no) (effects (font (size 1.27 1.27))))
  (property "Value" "HDMI_5V" (at 160.02 58.42 0) (show_name no) (do_not_autoplace no) (effects (font (size 1.27 1.27))))
  (property "Footprint" "FRANK:TestPoint_Pad_D1.0mm" (at 160.02 63.5 0) (hide yes) (show_name no) (do_not_autoplace no) (effects (font (size 1.27 1.27))))
  (property "Datasheet" "" (at 160.02 63.5 0) (hide yes) (show_name no) (do_not_autoplace no) (effects (font (size 1.27 1.27))))
  (property "Description" "test point" (at 160.02 63.5 0) (hide yes) (show_name no) (do_not_autoplace no) (effects (font (size 1.27 1.27))))
  (pin "1"))
 (symbol
  (lib_id "FRANK:R_Pack04")
  (at 177.8 120.65 90)
  (unit 1)
  (body_style 1)
  (exclude_from_sim no)
  (in_bom yes)
  (on_board yes)
  (in_pos_files yes)
  (dnp no)
  (property "Reference" "RN1" (at 177.8 129.54 90) (show_name no) (do_not_autoplace no) (effects (font (size 1.27 1.27))))
  (property "Value" "270 Ω" (at 177.8 132.08 90) (show_name no) (do_not_autoplace no) (effects (font (size 1.27 1.27))))
  (property "Footprint" "FRANK:R_Array_4x0603" (at 177.8 113.665 90) (hide yes) (show_name no) (do_not_autoplace no) (effects (font (size 1.27 1.27))))
  (property "Datasheet" "https://jlcpcb.com/api/file/downloadByFileSystemAccessId/8589824639057752064" (at 177.8 120.65 0) (hide yes) (show_name no) (do_not_autoplace no) (effects (font (size 1.27 1.27))))
  (property "Description" "4 resistor network, parallel topology" (at 177.8 120.65 0) (hide yes) (show_name no) (do_not_autoplace no) (effects (font (size 1.27 1.27))))
  (property "LCSC" "C1731063" (at 0 0 0) (hide yes) (show_name no) (do_not_autoplace no) (effects (font (size 1.27 1.27))))
  (property "AliExpress" "https://www.aliexpress.com/item/1005006142858330.html" (at 177.8 120.65 90) (hide yes) (show_name no) (do_not_autoplace no) (effects (font (size 1.27 1.27))))
  (pin "8")
  (pin "4")
  (pin "5")
  (pin "1")
  (pin "7")
  (pin "2")
  (pin "3")
  (pin "6"))
 (symbol
  (lib_id "FRANK:Polyfuse")
  (at 173.99 71.12 90)
  (unit 1)
  (body_style 1)
  (exclude_from_sim no)
  (in_bom yes)
  (on_board yes)
  (in_pos_files yes)
  (dnp no)
  (property "Reference" "F1" (at 173.99 73.66 90) (show_name no) (do_not_autoplace no) (effects (font (size 1.27 1.27))))
  (property "Value" "0.2 A 9 V" (at 173.99 68.58 90) (show_name no) (do_not_autoplace no) (effects (font (size 1.27 1.27))))
  (property "Footprint" "FRANK:Fuse_0603_1608Metric" (at 173.99 71.12 0) (hide yes) (show_name no) (do_not_autoplace no) (effects (font (size 1.27 1.27))))
  (property "Datasheet" "https://www.lcsc.com/datasheet/lcsc_datasheet_2403081021_RUILON-Shenzhen-Ruilongyuan-Elec-SMD0603P020TF_C20785.pdf" (at 173.99 71.12 0) (hide yes) (show_name no) (do_not_autoplace no) (effects (font (size 1.27 1.27))))
  (property "Description" "Resettable fuse (PTC), 0.2 A hold, 0.5 A trip: limits the HDMI +5 V pin" (at 173.99 71.12 0) (hide yes) (show_name no) (do_not_autoplace no) (effects (font (size 1.27 1.27))))
  (property "LCSC" "C20785" (at 173.99 71.12 0) (hide yes) (show_name no) (do_not_autoplace no) (effects (font (size 1.27 1.27))))
  (pin "1")
  (pin "2")))
